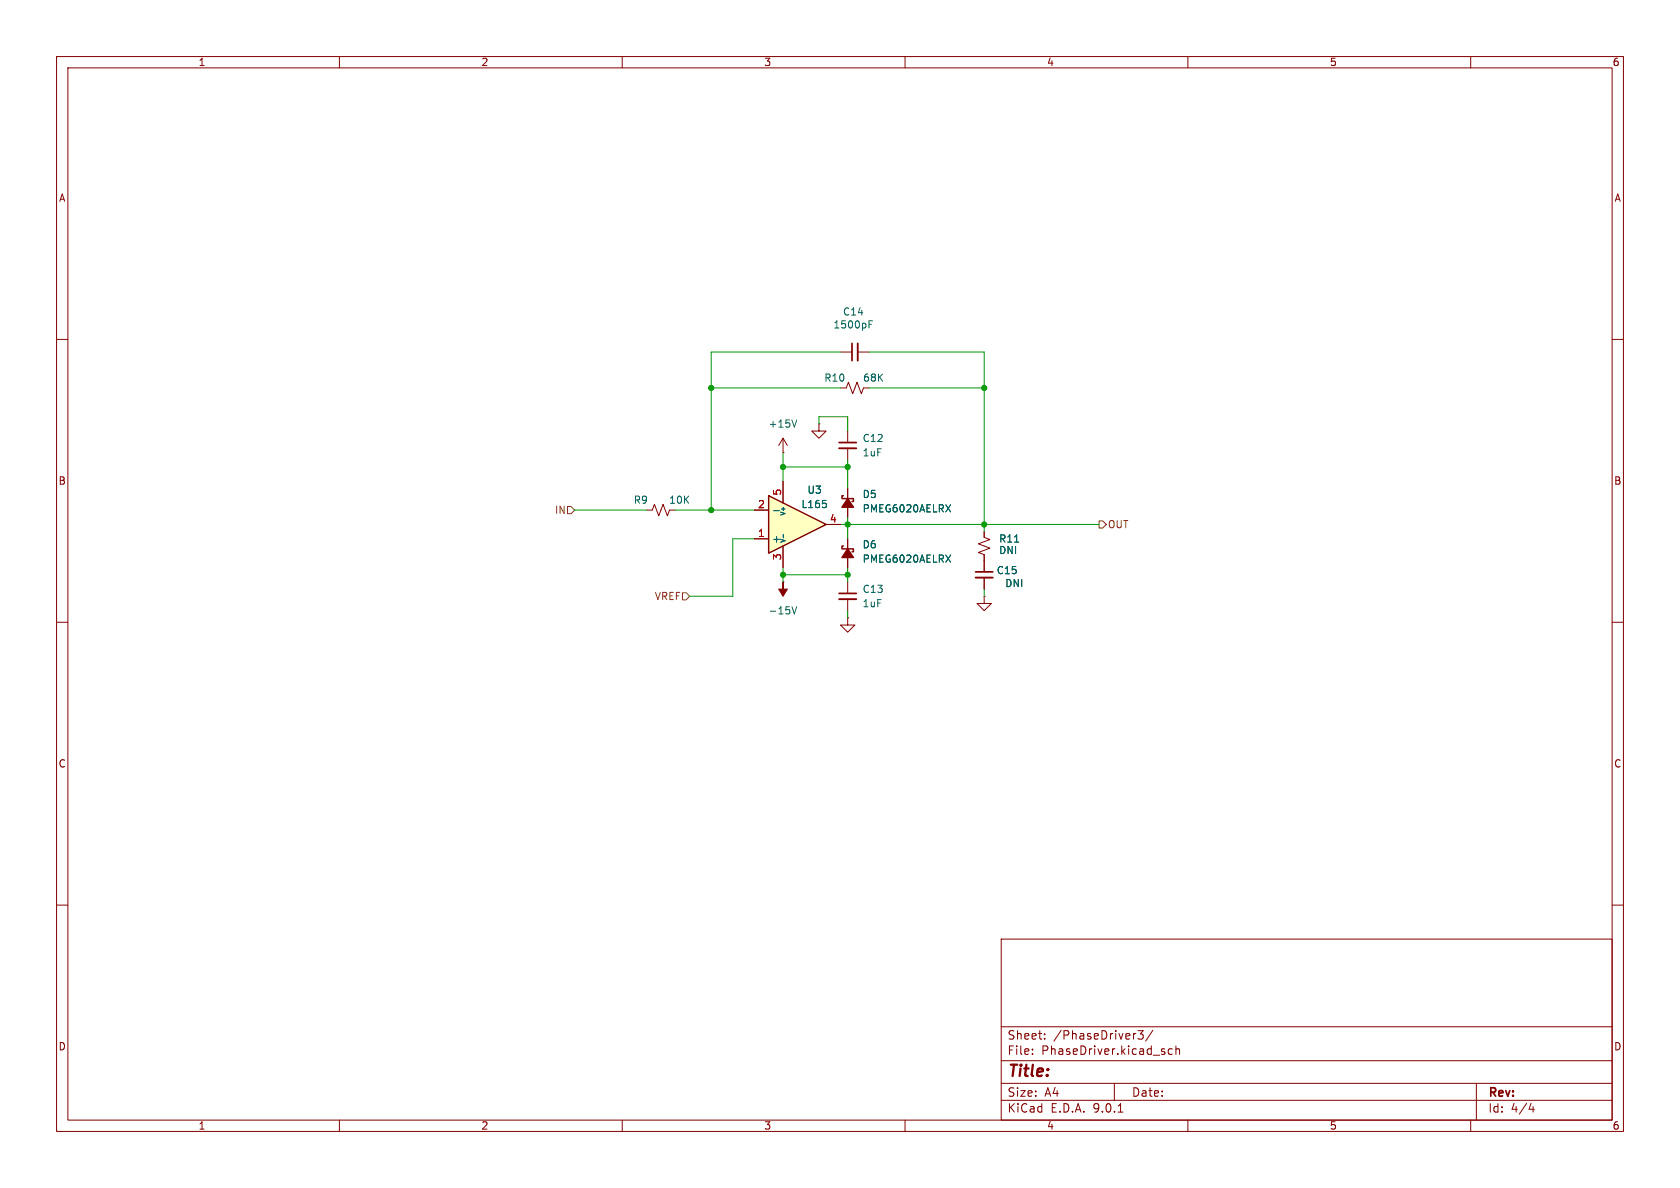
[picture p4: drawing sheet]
<svg xmlns="http://www.w3.org/2000/svg" width="297mm" height="210mm" viewBox="0 0 297 210" stroke-linecap="round" stroke-linejoin="round" font-family="sans-serif">
<g fill="none" stroke="#840000" stroke-width=".18">
<path d="M10 10h277v190h-277zM12 12h273v186h-273zM60 10v2M110 10v2M160 10v2M210 10v2M260 10v2M10 60h2M138.4 77.5l-.7 1.2M138.4 77.5l.8 1.2M138.4 77.5v2.5M144.8 74.9v1.3h1.2l-1.2 1.3-1.3-1.3h1.3"/>
<path d="M144.8 74.9h.1M148.6 68.6h1l.4-1 .7 2 .8-2 .8 2 .4-1h1M148.6 62.2h2M149.9 76.2v2M149.9 79.2v2.1M151.6 62.2h2.1M285 60h2M114.3 90.2h1l.4-1 .8 2 .7-2 .8 2 .4-1h1M138.4 80h.1M149.9 86.4v5M149.9 95.3v5M174 94v1l1 .4-2 .7 2 .8-2 .8 1 .3v3.1"/>
<path d="M10 110h2M138.4 102.9h.1M149.9 109.2v1.3h1.2l-1.2 1.3-1.3-1.3h1.3M149.9 109.2h.1M149.9 102.9v2M149.9 105.9v2.1M174 105.4v1.3h1.3l-1.3 1.3-1.3-1.3h1.3M174 105.4h.1M174 102.1v2M285 110h2M10 160h2M177 166h108v32h-108z"/>
<path d="M285 160h2M60 198v2M110 198v2M160 198v2M177 194.5h108M177 191.5h108M177 187.5h108M177 181.5h108M182.5 186.3v.1M182.5 185.5v.1M184.7 183.6v.1M184.7 182.8v.1"/>
<path d="M197 191.5v3M197.7 196.6h.8M200.7 182.7h.1M201.2 182.2h.9l-.5 .6 .4 .1v.7l-.2 .1h-.4l-.2-.1M203.8 182.1l-1.3 2M207.2 185.5l-.4-.1-.3 .3v.4l.2 .2h.5M207.9 185.5l.2-.1 .4 .1v.9M207.9 184.9v1.5M210 198v2M260 198v2M261 191.5v6.5M270.7 195l-.4 1.1h.9"/>
<path d="M271 195.6v1"/>
</g>
<path d="M148.3 78.2h3.1M150.6 60.7v3.1M148.3 104.9h3.1M172.5 101.1h3" fill="none" stroke="#840000" stroke-width=".3"/>
<path d="M148.3 79.2h3.1M151.6 60.7v3.1M148.3 105.9h3.1M172.5 102.1h3" fill="none" stroke="#840000" stroke-width=".33"/>
<path d="M153.6 57.3h.5M153.6 56.7h.6M140.8 74.2l-.4 1.3M167.2 98.1l.9 1.3M167.2 89.2l.9 1.3M168.1 98.1l-.9 1.3M168.1 89.2l-.9 1.3M179.4 95.8h.7M140 107.3l.4 1.2 .4-1.2" fill="none" stroke="#006464" stroke-width=".18"/>
<path d="M149.1 96.5h-.3v.5h2.1v.5h-.3M149.1 87.6h-.3v.5h2.1v.5h-.3" fill="none" stroke="#840000" stroke-width=".25"/>
<g fill="#840000" stroke="#840000" stroke-width=".25">
<path d="M149.9 97l1 1.6h-2.1z"/>
<path d="M149.9 88.1l1 1.6h-2.1z"/>
</g>
<path d="M138.4 102.9v1.2h.8l-.8 1.3-.7-1.3h.7z" fill="#840000" stroke="#840000" stroke-width=".18"/>
<path d="M135.9 87.6l10.1 5.1-10.1 5.1z" fill="#ffffc2"/>
<path d="M135.9 87.6l10.1 5.1-10.1 5.1z" fill="none" stroke="#840000" stroke-width=".25"/>
<path d="M133.3 90.2h2.6M133.3 95.3h2.6M138.4 85.1v3.8M138.4 96.5v3.8M146 92.7h2.6M149.9 86.4v1.7M149.9 89.7v1.7M149.9 95.3v1.7M149.9 98.6v1.7M174 94v1M174 98v3.1M174 102.1v2" fill="none" stroke="#840000" stroke-width=".18"/>
<path d="M136.8 90.3h1M138.5 94.5v.6M146 89.1v.5M167.2 98.1l.9 1.3M167.2 89.2l.9 1.3M168.1 98.1l-.9 1.3M168.1 89.2l-.9 1.3M179.4 95.8h.7" fill="none" stroke="#006464" stroke-width=".18"/>
<path d="M100.3 89.5h.7l.6 .7-.6 .6h-.7zM194.3 92.1h.6l.7 .6-.7 .6h-.6zM120.6 104.8h.7l.6 .6-.6 .6h-.7z" fill="none" stroke="#725600" stroke-width=".18"/>
<g fill="none" stroke="#009600" stroke-width=".18">
<path d="M125.7 68.6h22.9M144.8 74.9v-1.2h5.1v2.5M148.6 62.2h-22.9v28M153.7 62.2h20.3v31.8M153.7 68.6h20.3M101.6 90.2h12.7M119.4 90.2h13.9M133.3 95.3h-3.8v10.1h-7.6M138.4 80v5.1M138.4 82.6h11.5M148.6 92.7h45.7M149.9 81.3v5.1"/>
<path d="M149.9 91.4v3.9M138.4 100.3v2.6M138.4 101.6h11.5M149.9 100.3v2.6M149.9 108v1.2M174 104.1v1.3"/>
</g>
<g fill="#009600" stroke="#009600" stroke-width=".18">
<circle cx="149.9" cy="92.7" r=".46"/>
<circle cx="174" cy="92.7" r=".46"/>
<circle cx="174" cy="68.6" r=".46"/>
<circle cx="149.9" cy="82.6" r=".46"/>
<circle cx="149.9" cy="101.6" r=".46"/>
<circle cx="125.7" cy="68.6" r=".46"/>
<circle cx="138.4" cy="101.6" r=".46"/>
<circle cx="125.7" cy="90.2" r=".46"/>
<circle cx="138.4" cy="82.6" r=".46"/>
</g>
<text font-size="2.8" fill="#840000" x="178" y="190.9">Title:</text>
<g font-size="2.1" fill="#840000">
<text x="178" y="184">Sheet:</text>
<text x="186.2" y="184">/PhaseDriver3/</text>
<text x="178" y="186.7">File:</text>
<text x="184.1" y="186.7">PhaseDriver.kicad_sch</text>
<text x="178" y="196.9">KiCad</text>
<text x="178" y="194.1">Size:</text>
<text x="184.7" y="194.1">A4</text>
<text x="185.7" y="196.9">E.D.A.</text>
<text x="193.3" y="196.9">9.0.1</text>
<text x="200" y="194.1">Date:</text>
<text x="263" y="194.3">Rev:</text>
<text x="263" y="196.9">Id:</text>
<text x="267.1" y="196.9">4/4</text>
</g>
<g font-size="1.8" fill="#840000">
<text x="35" y="11.9">1</text>
<text x="85" y="11.9">2</text>
<text x="135" y="11.9">3</text>
<text x="185" y="11.9">4</text>
<text x="235" y="11.9">5</text>
<text x="285" y="11.9">6</text>
<text x="10.3" y="35.9">A</text>
<text x="285.3" y="35.9">A</text>
<text x="10.3" y="85.9">B</text>
<text x="285.3" y="85.9">B</text>
<text x="10.3" y="135.9">C</text>
<text x="285.3" y="135.9">C</text>
<text x="10.3" y="185.9">D</text>
<text x="285.3" y="185.9">D</text>
<text x="35" y="199.9">1</text>
<text x="85" y="199.9">2</text>
<text x="135" y="199.9">3</text>
<text x="185" y="199.9">4</text>
<text x="235" y="199.9">5</text>
<text x="285" y="199.9">6</text>
</g>
<g font-size="1.8" fill="#006464">
<text x="147.2" y="58.3">1500pF</text>
<text x="148.9" y="56">C14</text>
<text x="145.6" y="67.7">R10</text>
<text x="152.5" y="67.7">68K</text>
<text x="135.8" y="75.8">+15V</text>
<text x="152.4" y="80.9">1uF</text>
<text x="152.4" y="78.3">C12</text>
<text x="111.9" y="89.3">R9</text>
<text x="118.2" y="89.3">10K</text>
<text x="142.6" y="87.5">U3</text>
<text x="152.4" y="88.2">D5</text>
<text x="141.6" y="90">L165</text>
<text x="152.4" y="90.8">PMEG6020AELRX</text>
<text x="136.4" y="96.1">+</text>
<text x="152.4" y="97.1">D6</text>
<text x="152.4" y="99.7">PMEG6020AELRX</text>
<text x="176.1" y="101.7">C15</text>
<text x="176.5" y="98.1">DNI</text>
<text x="176.5" y="96.1">R11</text>
<text x="152.4" y="107.5">1uF</text>
<text x="152.4" y="105">C13</text>
<text x="177.6" y="104">DNI</text>
<text x="135.8" y="108.8">-15V</text>
</g>
<g font-size="1.8" fill="#a90000">
<text x="133.9" y="89.9">2</text>
<text x="138.2" y="87.7" transform="rotate(-90 138.2 87.7)">5</text>
<text x="133.9" y="95">1</text>
<text x="146.6" y="92.5">4</text>
<text x="138.2" y="99.1" transform="rotate(-90 138.2 99.1)">3</text>
</g>
<g font-size="1.8" fill="#725600">
<text x="98" y="91">IN</text>
<text x="195.8" y="93.6">OUT</text>
<text x="115.7" y="106.3">VREF</text>
</g>
<g font-size="1.1" fill="#006464">
<text x="139" y="91.3" transform="rotate(-90 139 91.3)">V+</text>
<text x="139" y="96" transform="rotate(-90 139 96)">V-</text>
</g>
</svg>
